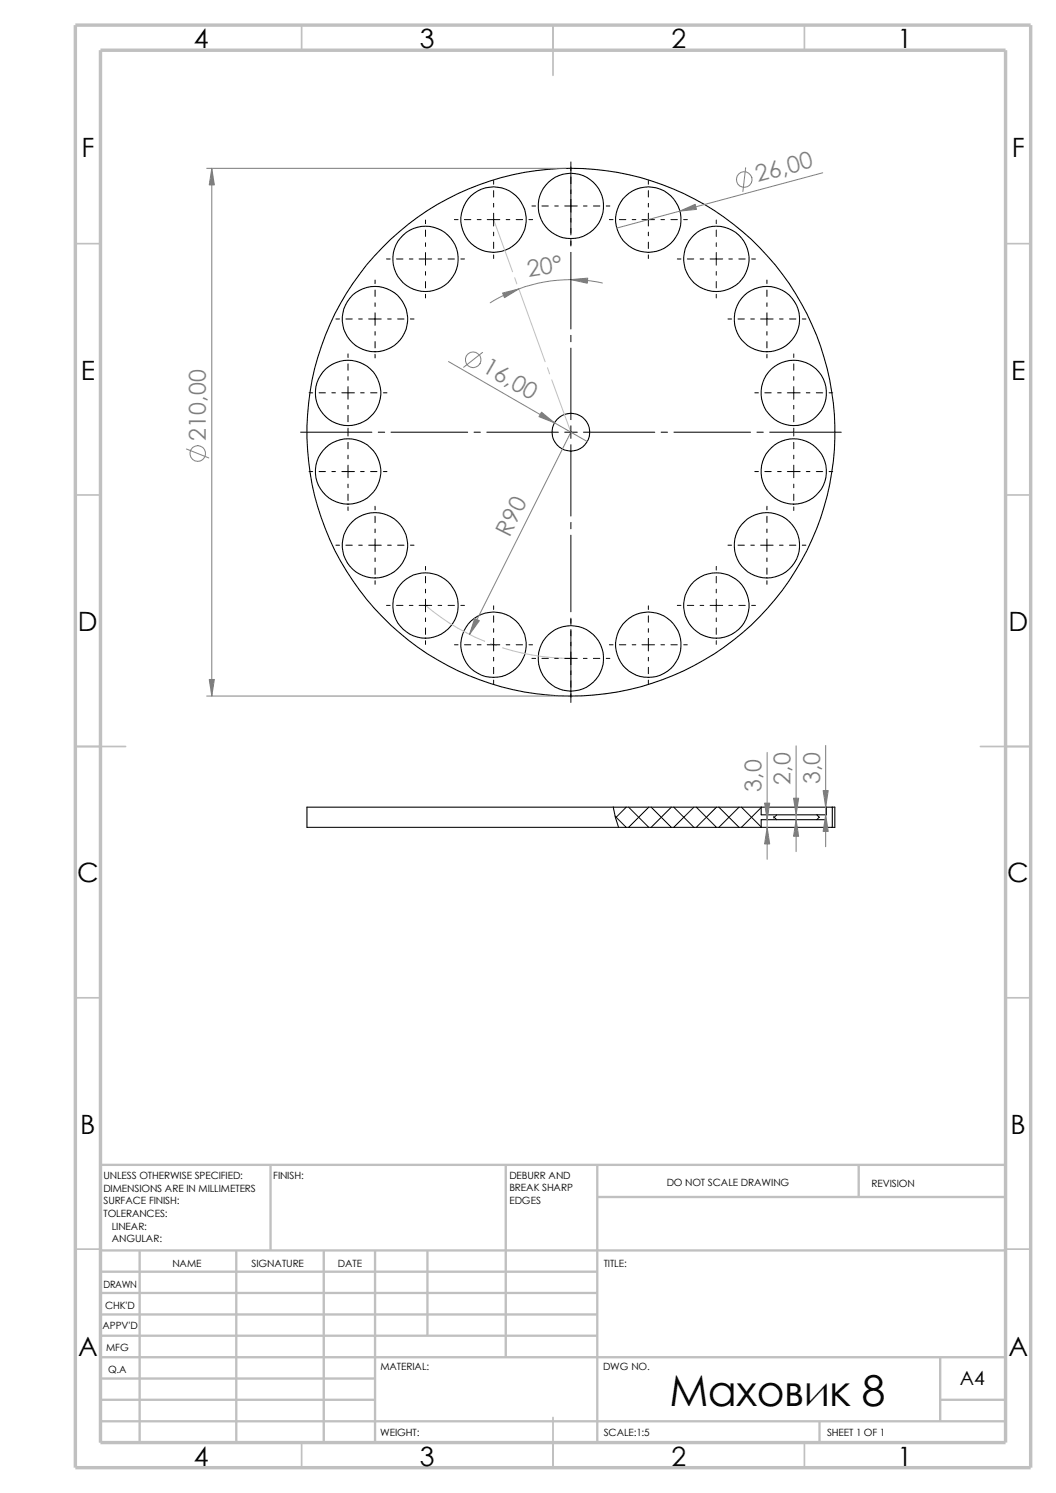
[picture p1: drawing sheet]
<svg xmlns="http://www.w3.org/2000/svg" width="210mm" height="297mm" viewBox="0 0 210 297" stroke-linecap="round" stroke-linejoin="round" font-family="sans-serif">
<g fill="none" stroke="#c0c0c0" stroke-width=".34">
<path d="M60 5v5M110 5v10M160 5v5M15 48.5h5M200 48.5h5M15 98.5h5M200 98.5h5M15 148.5h10M195 148.5h10M15 198.5h5M200 198.5h5M15 248.5h5"/>
<path d="M200 248.5h5M60 287v5M110 282v10M160 287v5"/>
</g>
<g fill="none" stroke="#c0c0c0" stroke-width=".47">
<path d="M53.8 231.7v17.1M100.6 231.7v38.3M118.8 238.1h81.2M118.8 231.7v55.3M170.8 231.7v6.4M200 231.7h-180v55.3M20 248.8h180M20 253h98.8M20 257.2h98.8M27.8 248.8v38.2M47 248.8v38.2M64.4 248.8v38.2"/>
<path d="M74.6 248.8v38.2M85 248.8v16.9M20 278.5h54.6M20 270h180M20 274.2h54.6M20 265.7h98.8M20 261.5h98.8M187 278.5h13M187 270v12.7M20 282.7h180M163 282.7v4.3"/>
</g>
<path d="M15 5h190v287h-190zM20 10h180v277h-180z" fill="none" stroke="#c0c0c0" stroke-width=".68" stroke-linecap="butt"/>
<g fill="none" stroke="#000" stroke-width=".21">
<path d="M122 160.6l.4 2 .6 2M122 160.6h29.4M122 160.6h-61v4h62M123 164.6h28.4M151.4 160.6v1.5h12.9v-1.5M151.4 164.6v-1.5h12.9v1.5M151.4 164.6h12.9M151.4 160.6h12.9M164.3 160.6h1.2M164.3 164.6h1.2M165.5 160.6h.5v4h-.5M165.5 160.6v4"/>
<circle cx="84.6" cy="51.5" r="6.5"/>
<circle cx="98.1" cy="43.7" r="6.5"/>
<circle cx="113.5" cy="41" r="6.5"/>
<circle cx="128.9" cy="43.7" r="6.5"/>
<circle cx="142.5" cy="51.5" r="6.5"/>
<circle cx="69.2" cy="78.2" r="6.5"/>
<circle cx="74.6" cy="63.5" r="6.5"/>
<circle cx="152.5" cy="63.5" r="6.5"/>
<circle cx="157.9" cy="78.2" r="6.5"/>
<circle cx="69.2" cy="93.8" r="6.5"/>
<circle cx="113.5" cy="86" r="52.5"/>
<circle cx="113.5" cy="86" r="3.8"/>
<circle cx="157.9" cy="93.8" r="6.5"/>
<circle cx="74.6" cy="108.5" r="6.5"/>
<circle cx="152.5" cy="108.5" r="6.5"/>
<circle cx="84.6" cy="120.5" r="6.5"/>
<circle cx="98.2" cy="128.3" r="6.5"/>
<circle cx="113.5" cy="131" r="6.5"/>
<circle cx="129" cy="128.2" r="6.5"/>
<circle cx="142.5" cy="120.5" r="6.5"/>
</g>
<g fill="none" stroke="#000" stroke-width=".2">
<path d="M98.2 35.9v.8M98.2 37.9v1.3M113.5 32.2v14.5M128.9 35.9v.8M128.9 37.9v1.3M74.6 55.7v.7M74.6 57.7v1.3M76.9 51.5h.7M78.9 51.5h1.2M81.4 51.5h.7M83.4 51.5h2.5M84.6 43.8v.7"/>
<path d="M84.6 45.8v1.2M84.6 48.3v.7M84.6 50.2v2.5M84.6 54v.7M84.6 56v1.3M84.6 58.5v.8M87.1 51.5h.7M89.1 51.5h1.3M90.4 43.7h.7M91.7 51.5h.7M92.4 43.7h1.2M94.9 43.7h.8"/>
<path d="M96.9 43.7h2.5M98.2 40.5v.7M98.2 42.4v2.6M98.2 46.2v.7M98.2 48.2v1.2M98.2 50.7v.7M100.7 43.7h.7M102.7 43.7h1.2M105.2 43.7h.7M105.8 41h.7M107.8 41h1.3M110.3 41h.7"/>
<path d="M112.3 41h2.5M113.5 47.7v1.2M113.5 50.2v15.2M116 41h.8M118 41h1.3M120.6 41h.7M121.2 43.7h.7M123.2 43.7h1.3M125.7 43.7h.7M127.7 43.7h2.5M128.9 40.5v.7M128.9 42.4v2.6"/>
<path d="M128.9 46.2v.7M128.9 48.2v1.2M128.9 50.7v.7M131.4 43.7h.8M133.4 43.7h1.3M134.7 51.5h.7M136 43.7h.7M136.7 51.5h1.3M139.2 51.5h.8M141.2 51.5h2.5M142.5 43.8v.7M142.5 45.8v1.2"/>
<path d="M142.5 48.3v.7M142.5 50.2v2.5M142.5 54v.7M142.5 56v1.3M142.5 58.5v.8M144.9 51.5h.8M146.9 51.5h1.3M149.5 51.5h.7M152.5 55.7v.7M152.5 57.7v1.3M61.5 78.1h.7M63.5 78.1h1.2"/>
<path d="M66 78.1h.7M66.8 63.5h.7M68 78.1h2.5M68.8 63.5h1.3M69.2 70.4v.7M69.2 72.4v1.3M69.2 74.9v.7M69.2 76.9v2.5M71.3 63.5h.8M71.7 78.1h.7M73.3 63.5h2.5M73.7 78.1h1.3"/>
<path d="M74.6 60.2v.8M74.6 62.2v2.5M74.6 66v.7M74.6 67.9v1.3M74.6 70.5v.7M76.2 78.1h.8M77.1 63.5h.7M79.1 63.5h1.2M81.6 63.5h.7M113.5 66.7v1.3M113.5 69.3v14.2M144.8 63.5h.7"/>
<path d="M146.8 63.5h1.2M149.3 63.5h.7M150.1 78.1h.7M151.3 63.5h2.5M152.1 78.1h1.3M152.5 60.2v.8M152.5 62.2v2.5M152.5 66v.7M152.5 67.9v1.3M152.5 70.5v.7M154.6 78.1h.8M155 63.5h.7"/>
<path d="M156.6 78.1h2.5M157 63.5h1.3M157.9 70.4v.7M157.9 72.4v1.3M157.9 74.9v.7M157.9 76.9v2.5M159.6 63.5h.7M160.4 78.1h.7M162.3 78.1h1.3M164.9 78.1h.7M59.8 86h14.2M61.5 93.8h.7"/>
<path d="M63.5 93.8h1.2M66 93.8h.7M68 93.8h2.5M69.2 80.6v.8M69.2 82.6v1.3M69.2 85.2v.7M69.2 86v.7M69.2 88v1.3M69.2 90.6v.7M69.2 92.5v2.5M69.2 96.3v.7M69.2 98.3v1.3"/>
<path d="M71.7 93.8h.7M73.7 93.8h1.3M75.2 86h1.3M76.2 93.8h.8M77.8 86h15.2M94.3 86h1.2M96.8 86h14.2M112.3 86h2.5M113.5 84.7v2.5M113.5 88.5v14.2M116 86h14.2M131.5 86h1.3"/>
<path d="M134 86h15.3M150.1 93.8h.7M150.5 86h1.3M152.1 93.8h1.3M153.1 86h14.2M154.6 93.8h.8M156.6 93.8h2.5M157.9 80.6v.8M157.9 82.6v1.3M157.9 85.2v.7M157.9 86v.7M157.9 88v1.3"/>
<path d="M157.9 90.6v.7M157.9 92.5v2.5M157.9 96.3v.7M157.9 98.3v1.3M160.4 93.8h.7M162.3 93.8h1.3M164.9 93.8h.7M66.8 108.5h.7M68.8 108.5h1.3M69.2 100.8v.8M71.3 108.5h.8M73.3 108.5h2.5"/>
<path d="M74.6 100.7v.7M74.6 102.7v1.3M74.6 105.2v.8M74.6 107.2v2.5M74.6 111v.7M74.6 113v1.3M74.6 115.5v.7M77.1 108.5h.7M79.1 108.5h1.2M81.6 108.5h.7M84.6 112.7v.7M84.6 114.7v1.3"/>
<path d="M84.6 117.2v.7M84.6 119.2v2.5M113.5 103.9v1.3M113.5 106.5v15.2M142.5 112.7v.7M142.5 114.7v1.3M142.5 117.2v.7M142.5 119.2v2.5M144.8 108.5h.7M146.8 108.5h1.2M149.3 108.5h.7M151.3 108.5h2.5"/>
<path d="M152.5 100.7v.7M152.5 102.7v1.3M152.5 105.2v.8M152.5 107.2v2.5M152.5 111v.7M152.5 113v1.3M152.5 115.5v.7M155 108.5h.7M157 108.5h1.3M157.9 100.8v.8M159.6 108.5h.7M76.9 120.4h.7"/>
<path d="M78.9 120.4h1.2M81.4 120.4h.7M83.4 120.4h2.5M84.6 122.9v.8M84.6 124.9v1.3M84.6 127.5v.7M87.1 120.4h.7M89.1 120.4h1.3M90.4 128.3h.7M91.7 120.4h.7M92.4 128.3h1.2M94.9 128.3h.8"/>
<path d="M96.9 128.3h2.5M98.2 120.5v.7M98.2 122.5v1.3M98.2 125.1v.7M98.2 127v2.5M98.2 130.8v.7M98.2 132.8v1.2M98.2 135.3v.7M100.7 128.3h.7M102.7 128.3h1.2M105.2 128.3h.7M105.8 131h.7"/>
<path d="M107.8 131h1.3M110.3 131h.7M112.3 131h2.5M113.5 123v1.2M113.5 125.2v14.5M116 131h.8M118 131h1.3M120.6 131h.7M121.2 128.3h.7M123.2 128.3h1.3M125.7 128.3h.7M127.7 128.3h2.5"/>
<path d="M128.9 120.5v.7M128.9 122.5v1.3M128.9 125.1v.7M128.9 127v2.5M128.9 130.8v.7M128.9 132.8v1.2M128.9 135.3v.7M131.4 128.3h.8M133.4 128.3h1.3M134.7 120.4h.7M136 128.3h.7M136.7 120.4h1.3"/>
<path d="M139.2 120.4h.8M141.2 120.4h2.5M142.5 122.9v.8M142.5 124.9v1.3M142.5 127.5v.7M144.9 120.4h.8M146.9 120.4h1.3M149.5 120.4h.7M122.3 162.4l2.2 2.2M124.5 160.6l-2.1 2.1M125 160.6l4 4M129 160.6l-4 4"/>
<path d="M129.5 160.6l4 4M133.5 160.6l-4 4M134 160.6l4 4M138 160.6l-4 4M138.5 160.6l4 4M142.5 160.6l-4 4M143 160.6l4 4M147 160.6l-4 4M147.4 160.6l3.9 3.8M151.3 160.7l-3.9 3.9M153.8 162.5l.7 .6M154.5 162.1l-.7 .6"/>
<path d="M162.4 162.1l.5 .5-.5 .5M165.5 160.6v.1M165.5 164.5h.1"/>
</g>
<path d="M98.2 43.7l3.7 10.4M102.4 55.2l.4 1.3M103.3 57.7l5.1 14.3M108.9 73.2l.4 1.2M109.7 75.6l3.8 10.4M113.4 86h.3M113.5 85.9v.2M84.6 120.4a42.5 42.5 0 0 0 11.8 7.2M97.6 128l1.2 .4M100 128.9a44.1 44.1 0 0 0 13.6 2.1" fill="none" stroke="#c0c0c0" stroke-width=".2"/>
<g fill="#c0c0c0" stroke="#c0c0c0" stroke-width=".2">
<circle cx="113.6" cy="131" r=".08"/>
<circle cx="84.6" cy="120.4" r=".08"/>
<circle cx="98.2" cy="43.7" r=".08"/>
</g>
<g fill="none" stroke="#808080" stroke-width=".2">
<path d="M41.1 33.5h71.5M42.1 33.5v105M148.3 33.4l-.6 4.7M163.6 34.4l-41 11M119.8 56.3a30.1 30.1 0 0 0-22.3 3.9M89.2 71.9l27.6 15.9M96 70.1l-3.8 3M37.1 89.3l4.4 1.8M113.5 86l-20.1 40.2M41.1 138.5h71.5M152.6 149.7v21.2M158.3 148.4v21"/>
<path d="M164.2 148.3v20.1"/>
<circle cx="148" cy="35.7" r="1.56"/>
<circle cx="94.1" cy="71.6" r="1.56"/>
<circle cx="39.3" cy="90.2" r="1.56"/>
</g>
<g fill="#808080" stroke="#808080" stroke-width=".2">
<path d="M113.5 55.6l3.4-.3-.1 1z"/>
<path d="M99.9 58.3l3.3-.8-2.9 1.7z"/>
<path d="M94.4 123l.9 .5-1.9 2.7z"/>
<path d="M41.6 135.2h1l-.5 3.3z"/>
<path d="M135.2 42l3.1-1.4 .2 1.1z"/>
<path d="M42.1 33.5l.5 3.3h-1z"/>
<path d="M107.7 82l2.6 2.1-3.1-1.2z"/>
<path d="M158.3 163.1l.5 3.3h-1z"/>
<path d="M157.8 158.8h1l-.5 3.3z"/>
<path d="M163.7 157.3h1l-.5 3.3z"/>
<path d="M164.2 162.1l.5 3.3h-1z"/>
<path d="M152.1 159.8h1l-.5 3.3z"/>
<path d="M152.6 164.6l.5 3.3h-1z"/>
</g>
<text font-size="8.5" x="133.2" y="279.7">Маховик 8</text>
<g font-size="5.3">
<text x="38.5" y="9.6">4</text>
<text x="83.5" y="9.6">3</text>
<text x="133.5" y="9.6">2</text>
<text x="178.5" y="9.6">1</text>
<text x="16.2" y="31.3">F</text>
<text x="201.2" y="31.3">F</text>
<text x="16" y="75.6">E</text>
<text x="201.1" y="75.6">E</text>
<text x="15.5" y="125.6">D</text>
<text x="200.6" y="125.6">D</text>
<text x="15.3" y="175.6">C</text>
<text x="200.3" y="175.6">C</text>
<text x="16" y="225.6">B</text>
<text x="201" y="225.6">B</text>
<text x="15.5" y="269.8">A</text>
<text x="200.5" y="269.8">A</text>
<text x="38.5" y="291.6">4</text>
<text x="83.5" y="291.6">3</text>
<text x="133.5" y="291.6">2</text>
<text x="178.5" y="291.6">1</text>
</g>
<g font-size="4.6" fill="#808080">
<text x="150.7" y="36.2" transform="rotate(-15 150.7 36.2)">26,00</text>
<text x="105.1" y="55.1" transform="rotate(-9 105.1 55.1)">20°</text>
<text x="95.7" y="73.9" transform="rotate(30 95.7 73.9)">16,00</text>
<text x="40.9" y="87.7" transform="rotate(-90 40.9 87.7)">210,00</text>
<text x="101.4" y="107" transform="rotate(-63 101.4 107)">R90</text>
<text x="151.5" y="157.5" transform="rotate(-90 151.5 157.5)">3,0</text>
<text x="157.2" y="156.1" transform="rotate(-90 157.2 156.1)">2,0</text>
<text x="163.1" y="156" transform="rotate(-90 163.1 156)">3,0</text>
</g>
<text font-size="3.9" x="190.9" y="275.5">A4</text>
<g font-size="2">
<text x="20.6" y="234.6">UNLESS OTHERWISE SPECIFIED:</text>
<text x="20.6" y="237.1">DIMENSIONS ARE IN MILLIMETERS</text>
<text x="20.6" y="239.6">SURFACE FINISH:</text>
<text x="54.4" y="234.6">FINISH:</text>
<text x="101.3" y="239.5">EDGES</text>
<text x="101.3" y="234.5">DEBURR AND</text>
<text x="101.3" y="237">BREAK SHARP</text>
<text x="132.6" y="236">DO NOT SCALE DRAWING</text>
<text x="173.3" y="236.2">REVISION</text>
<text x="20.6" y="242.1">TOLERANCES:</text>
<text x="22.2" y="244.6">LINEAR:</text>
<text x="22.2" y="247.1">ANGULAR:</text>
<text x="50" y="252">SIGNATURE</text>
<text x="67.2" y="252">DATE</text>
<text x="120.1" y="252">TITLE:</text>
<text x="20.6" y="256.2">DRAWN</text>
<text x="34.3" y="252.1">NAME</text>
<text x="20.9" y="260.4">CHK'D</text>
<text x="20.4" y="264.5">APPV'D</text>
<text x="21.1" y="268.8">MFG</text>
<text x="21.5" y="273.1">Q.A</text>
<text x="75.6" y="272.5">MATERIAL:</text>
<text x="119.9" y="272.5">DWG NO.</text>
<text x="75.6" y="285.6">WEIGHT:</text>
<text x="120.1" y="285.6">SCALE:1:5</text>
<text x="164.5" y="285.6">SHEET 1 OF 1</text>
</g>
</svg>
